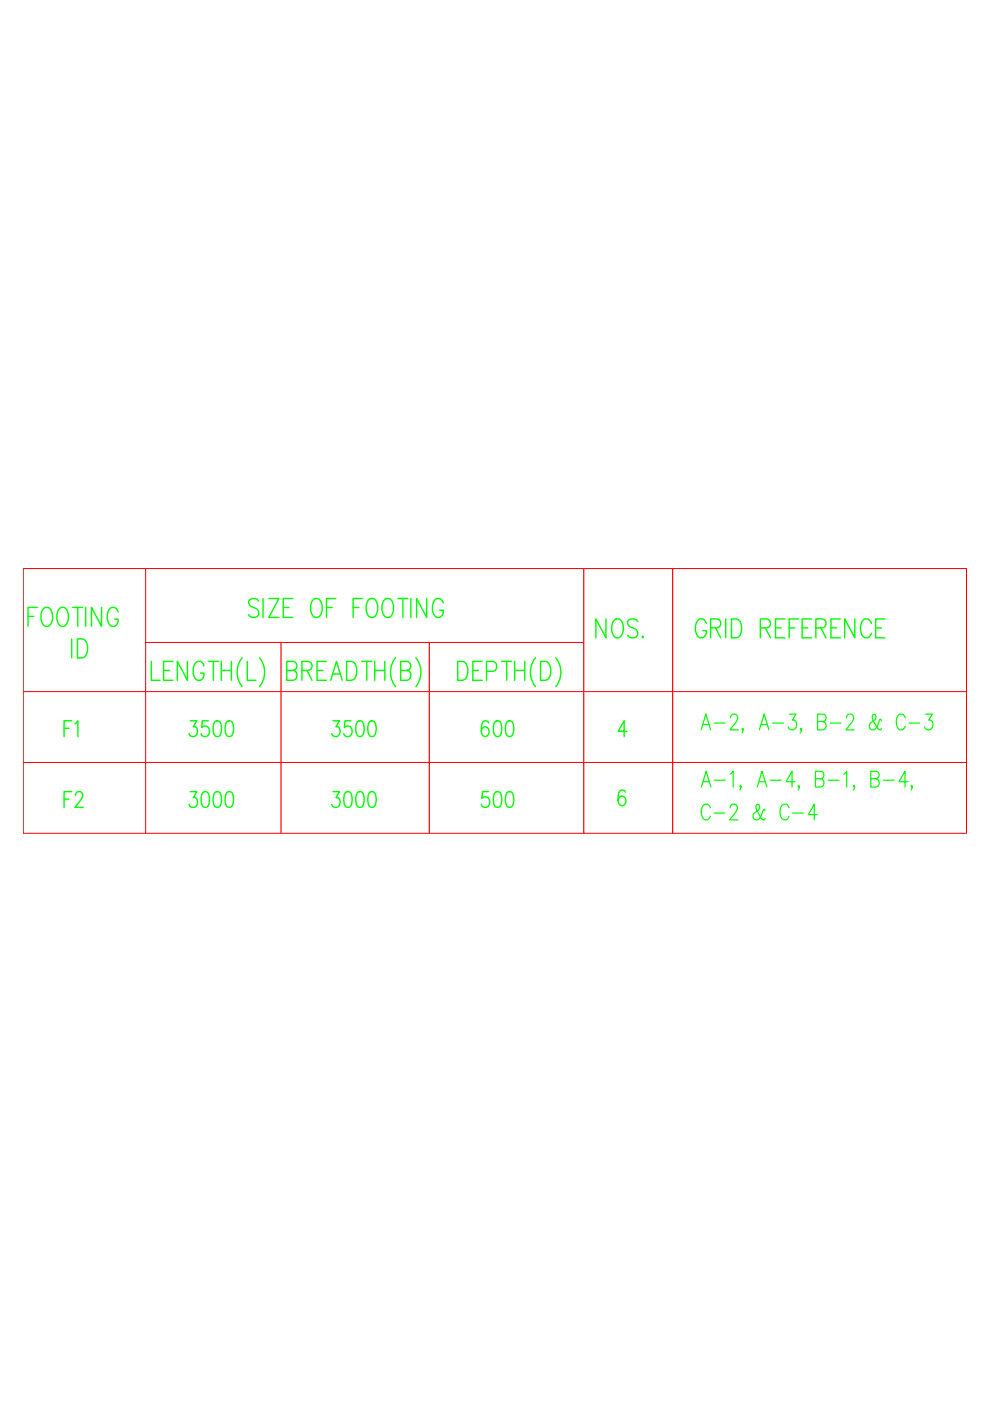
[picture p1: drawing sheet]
<svg xmlns="http://www.w3.org/2000/svg" width="210mm" height="297mm" viewBox="0 0 210 297" stroke-linecap="round" stroke-linejoin="round" font-family="sans-serif">
<!-- layer: S-ANNO-LEAD -->
<path d="M4.9 120.5h200v56.2h-200zM30.9 136.2h92.9M30.9 120.5v56.2M4.9 146.6h200M4.9 161.7h200" fill="none" stroke="#f00" stroke-width=".21"/>
<!-- layer: S-ANNO-TEXT-T300 -->
<g fill="none" stroke="#0f0" stroke-width=".3">
<path d="M51.4 139.5a4.9 4.9 0 0 0 0 6.1M55 139.5a4.9 4.9 0 0 1 0 6.1M83.9 139.5a4.9 4.9 0 0 0 0 6.1M88.2 139.5a4.9 4.9 0 0 1 0 6.1M113.5 139.5a4.9 4.9 0 0 0 0 6.1M117.8 139.5a4.9 4.9 0 0 1 0 6.1M32.1 140.2v4h1.8M34.7 142.1h1.2M36.7 140.2h-2v4h2M39.7 140.2v4l-2.1-4v4M43.3 141.2a1.07 1.07 0 0 0-1.1-1 1.07 1.07 0 0 0-1.1 1 2.52 2.52 0 0 0 .8 3 1.19 1.19 0 0 0 1.4-1.5h-.8M44.2 140.2h2.1"/>
<path d="M45.2 140.2v4M46.9 142.1h2.2M46.9 140.2v4M49.1 140.2v4M52.4 140.2v4h1.9M60.8 142.1h1.4a.98 .98 0 0 0 .8-.9 .98 .98 0 0 0-.8-1h-1.4v4h1.4a1.08 1.08 0 0 0 .8-1 1.08 1.08 0 0 0-.8-1.1M64 142.1h1.4a.98 .98 0 0 0 .8-.9 .98 .98 0 0 0-.8-1h-1.4v4M65.1 142.1l1.1 2.1M67.2 142.1h1.2M69.2 140.2h-2v4h2M70.1 144.2l1.2-4 1.3 4M70.6 142.9h1.5"/>
<path d="M73.5 140.2h1.1a1.61 1.61 0 0 1 1 1.6 2.77 2.77 0 0 1-.6 2.2l-.4 .2h-1.1zM76.7 140.2h2.1M77.8 140.2v4M79.4 142.1h2.2M79.4 140.2v4M81.6 140.2v4M84.9 142.1h1.4a.98 .98 0 0 0 .8-.9 .98 .98 0 0 0-.8-1h-1.4v4h1.4a1.09 1.09 0 0 0 .8-1 1.09 1.09 0 0 0-.8-1.1M97 140.2h1.1a1.61 1.61 0 0 1 1.1 1.6 2.2 2.2 0 0 1-1.1 2.4h-1.1zM100.3 142.1h1.2M102.2 140.2h-1.9v4h1.9M103.2 142.3h1.3a1.09 1.09 0 0 0 .8-1 1.09 1.09 0 0 0-.8-1.1h-1.3v4M106.4 140.2h2.1"/>
<path d="M107.4 140.2v4M109.1 142.1h2.2M109.1 140.2v4M111.3 140.2v4M114.6 140.2h1.1a1.61 1.61 0 0 1 1.1 1.6 2.2 2.2 0 0 1-1.1 2.4h-1.1zM133 155.1h-1.9l1.2-2.3v3.4M132.6 168a.71 .71 0 0 0-1.2-.3 3.1 3.1 0 0 0 0 3 .74 .74 0 0 0 1.2-.3 .95 .95 0 0 0 0-1.2 .95 .95 0 0 0-1.2-.3l-.4 .8"/>
</g>
<!-- layer: REDINT -->
<path d="M59.6 136.2v40.5M91 136.2v40.5M123.8 120.5v56.2M142.6 120.5v56.2" fill="none" stroke="#f00" stroke-width=".25"/>
<!-- layer: S-ANNO-TEXT-T250 -->
<g fill="none" stroke="#0f0" stroke-width=".25">
<path d="M148.6 154.7l1.1-3.3 1 3.3M149 153.6h1.3M151.4 153.3h2.3M154.9 152.2l.2-.6 .8-.2a1.04 1.04 0 0 1 .1 1.7l-1.2 1.6h1.7M157.6 154.6l-.2 .1-.1-.1 .1-.2a.72 .72 0 0 1-.1 1M161 154.7l1-3.3 1 3.3M161.4 153.6h1.3M163.8 153.3h2.3M167.4 151.4h1.4l-.8 1.3h.4a1.06 1.06 0 0 1 .4 1.5 1.06 1.06 0 0 1-1.6 .2l-.1-.3M169.9 154.6l-.1 .1-.1-.1 .1-.2a.72 .72 0 0 1-.1 1M173.4 153h1.1a.81 .81 0 0 0 .7-.8 .81 .81 0 0 0-.7-.8h-1.1v3.3h1.1a.91 .91 0 0 0 .7-.8 .91 .91 0 0 0-.7-.9M176 153.3h2.3"/>
<path d="M179.5 152.2l.2-.6 .8-.2a1.04 1.04 0 0 1 .1 1.7l-1.3 1.6h1.8M186.9 152.8l-.3-.3-.3 .5a2.41 2.41 0 0 1-1 1.7h-.5a.88 .88 0 0 1-.2-1.4l.9-.6a.79 .79 0 0 0-.2-1.3 .87 .87 0 0 0-.2 1.3 4.4 4.4 0 0 0 1.4 2h.2l.2-.3M191.9 152.2a.89 .89 0 0 0-.8-.8 .89 .89 0 0 0-.9 .8 2.12 2.12 0 0 0 .6 2.5 .96 .96 0 0 0 1.1-.8M192.7 153.3h2.3M196.3 151.4h1.4l-.8 1.3h.4a1.06 1.06 0 0 1 .4 1.5 1.06 1.06 0 0 1-1.6 .2l-.1-.3M148.7 166.9l1-3.4 1 3.4M149.1 165.7h1.3M150.6 171.3a.89 .89 0 0 0-.9-.9 .89 .89 0 0 0-.9 .9 2.1 2.1 0 0 0 .7 2.5 .95 .95 0 0 0 1.1-.8M151.4 172.4h2.3M151.5 165.4h2.3M154.8 164.2l.7-.7v3.4M154.8 171.3l.3-.7 .7-.1a1.04 1.04 0 0 1 .2 1.7l-1.3 1.6h1.8"/>
<path d="M157.1 166.7l-.1 .2-.1-.2 .1-.2a.7 .7 0 0 1-.1 1M160.5 166.9l1.1-3.4 1 3.4M160.9 165.7h1.3M162.2 171.9l-.3-.3-.2 .5a2.38 2.38 0 0 1-1 1.7h-.5a.88 .88 0 0 1-.3-1.4l.9-.6a.79 .79 0 0 0-.1-1.3 .87 .87 0 0 0-.3 1.3 4.1 4.1 0 0 0 1.4 2h.3l.1-.3M163.4 165.4h2.2M167.3 171.3a.9 .9 0 0 0-.9-.9 .9 .9 0 0 0-.9 .9 2.08 2.08 0 0 0 .7 2.5 .95 .95 0 0 0 1.1-.8M168.1 172.4h2.3M168.6 165.7h-1.9l1.2-2.2v3.4M169.5 166.7l-.2 .2-.1-.2 .1-.2a.7 .7 0 0 1-.1 1M172.9 165.1h1.1a.81 .81 0 0 0 .7-.8 .81 .81 0 0 0-.7-.8h-1.1v3.4h1.1a.91 .91 0 0 0 .7-.9 .91 .91 0 0 0-.7-.9M173.3 172.7h-1.9l1.2-2.2v3.3M175.6 165.4h2.3"/>
<path d="M178.9 164.2l.6-.7v3.4M181.2 166.7l-.1 .2-.2-.2 .2-.2a.7 .7 0 0 1-.2 1M184.6 165.1h1.2a.81 .81 0 0 0 .6-.8 .81 .81 0 0 0-.6-.8h-1.2v3.4h1.2a.91 .91 0 0 0 .6-.9 .91 .91 0 0 0-.6-.9M187.3 165.4h2.3M192.5 165.7h-1.9l1.3-2.2v3.4M193.4 166.7l-.1 .2-.1-.2 .1-.2a.7 .7 0 0 1-.1 1"/>
</g>
<g font-size="7.9" fill="#0f0">
<text x="51.5" y="132.3">SIZE OF FOOTING</text>
<text x="125.2" y="136.5">NOS.</text>
<text x="146" y="136.5">GRID REFERENCE</text>
</g>
<text font-size="7.5" fill="#0f0" x="4.6" y="134.1">FOOTING</text>
<g font-size="7.1" fill="#0f0">
<text x="12.3" y="172.5">F2</text>
<text x="38.8" y="172.5">3000</text>
<text x="69.1" y="172.5">3000</text>
<text x="100.9" y="172.5">500</text>
</g>
<g font-size="6.6" fill="#0f0">
<text x="19.4" y="140.8" transform="rotate(-90 19.4 140.8)">ID</text>
<text x="38.8" y="157.3">3500</text>
<text x="69.1" y="157.3">3500</text>
<text x="100.9" y="157.3">600</text>
</g>
<text font-size="6.2" fill="#0f0" x="17.3" y="157.3" transform="rotate(-90 17.3 157.3)">F1</text>
</svg>
